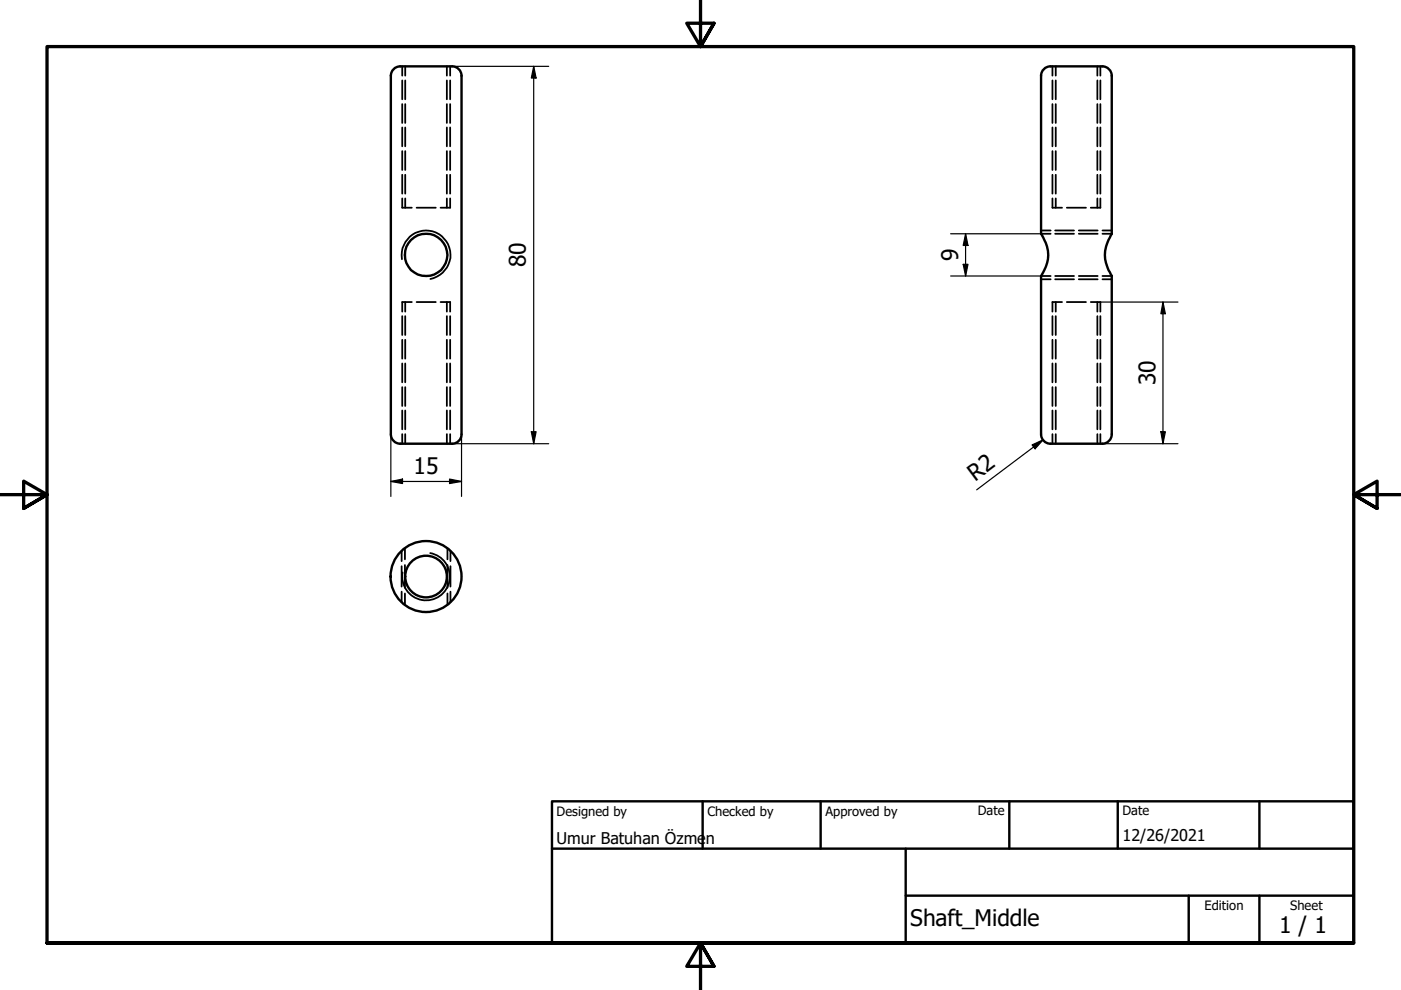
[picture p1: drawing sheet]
<svg xmlns="http://www.w3.org/2000/svg" width="297mm" height="210mm" viewBox="0 0 297 210" stroke-linecap="round" stroke-linejoin="round" font-family="sans-serif">
<!-- layer: Hidden (ISO) -->
<g fill="none" stroke="#000" stroke-width=".38">
<path d="M85.3 14.1v1.9M85.3 17.1v4M85.9 14.1v1.9M85.9 17.1v4M94.7 14.1v1.9M94.7 17.1v4M95.4 14.1v1.9M95.4 17.1v4M223.1 14.1v1.9M223.1 17.1v4M223.8 14.1v1.9M223.8 17.1v4"/>
<path d="M232.7 14.1v1.9M232.7 17.1v4M233.3 14.1v1.9M233.3 17.1v4M85.3 22.1v4M85.3 27v4M85.3 32v4M85.3 37.1v4M85.9 22.1v4M85.9 27v4M85.9 32v4M85.9 37.1v4"/>
<path d="M94.7 22.1v4M94.7 27v4M94.7 32v4M94.7 37.1v4M95.4 22.1v4M95.4 27v4M95.4 32v4M95.4 37.1v4M223.1 22.1v4M223.1 27v4M223.1 32v4M223.1 37.1v4"/>
<path d="M223.8 22.1v4M223.8 27v4M223.8 32v4M223.8 37.1v4M232.7 22.1v4M232.7 27v4M232.7 32v4M232.7 37.1v4M233.3 22.1v4M233.3 27v4M233.3 32v4M233.3 37.1v4"/>
<path d="M85.3 42.1v1.9h2M85.9 42.1v1.9M88.3 44h4.1M94.7 42.1v1.9M95.4 42.1v1.9h-2M220.7 58.5h2.1M220.7 49.6h2.1M220.7 59.2h2.1M220.7 48.9h2.1M223.1 42.1v1.9h2.1M223.7 58.5h4M223.7 49.6h4"/>
<path d="M223.7 59.2h4M223.7 48.9h4M223.8 42.1v1.9M226.2 44h4.1M228.7 58.5h4M228.7 49.6h4M228.7 59.2h4M228.7 48.9h4M232.7 42.1v1.9M233.3 42.1v1.9h-2M233.7 58.5h2M233.7 49.6h2"/>
<path d="M233.7 59.2h2M233.7 48.9h2M85.3 67v4M85.3 72v4M85.3 77.1v4M85.9 64v2.1M85.9 67v4M85.9 72v4M85.9 77.1v4M87.3 64h-2v2.1M88.3 64h4.1M93.4 64h2v2.1"/>
<path d="M94.7 64v2.1M94.7 67v4M94.7 72v4M94.7 77.1v4M95.4 67v4M95.4 72v4M95.4 77.1v4M223.1 67v4M223.1 72v4M223.1 77.1v4M223.8 64v2.1M223.8 67v4"/>
<path d="M223.8 72v4M223.8 77.1v4M225.2 64h-2.1v2.1M226.2 64h4.1M231.3 64h2v2.1M232.7 64v2.1M232.7 67v4M232.7 72v4M232.7 77.1v4M233.3 67v4M233.3 72v4M233.3 77.1v4"/>
<path d="M85.3 82.1v4M85.3 87v4M85.3 92v2.1M85.9 82.1v4M85.9 87v4M85.9 92v2.1M94.7 82.1v4M94.7 87v4M94.7 92v2.1M95.4 82.1v4M95.4 87v4M95.4 92v2.1"/>
<path d="M223.1 82.1v4M223.1 87v4M223.1 92v2.1M223.8 82.1v4M223.8 87v4M223.8 92v2.1M232.7 82.1v4M232.7 87v4M232.7 92v2.1M233.3 82.1v4M233.3 87v4M233.3 92v2.1"/>
<path d="M85.2 116.8v2.2M85.9 116.2v2.4M85.9 119.8v4.8M94.9 116.2v2.4M94.9 119.8v4.8M95.5 116.8v2.2M85.2 120.1v4.3M85.2 125.4v2.3M85.9 125.8v2.4M94.9 125.8v2.4M95.5 120.1v4.3M95.5 125.4v2.3"/>
</g>
<!-- layer: Visible (ISO) -->
<g fill="none" stroke="#000" stroke-width=".51">
<path d="M83.5 14.7l.4-.4 .9-.2h11.1a2 2 0 0 1 2 2v76a2 2 0 0 1-2.1 2h-10.9a2 2 0 0 1-2-2.1v-75.9v-.6zM222.7 14.1a2 2 0 0 0-2 2v33.5a7.4 7.4 0 0 1 .1 8.9l-.1 33.5a2 2 0 0 0 2 2.1M222.8 14.1h10.9M233.7 14.1a2 2 0 0 1 2 2v33.5a7.6 7.6 0 0 0 0 8.9v33.5a2 2 0 0 1-2 2.1M222.8 94.1h10.9"/>
<circle cx="90.3" cy="54" r="4.5"/>
<circle cx="90.3" cy="122.2" r="4.4"/>
<circle cx="90.3" cy="122.2" r="7.5"/>
</g>
<!-- layer: Visible Narrow (ISO) -->
<path d="M85.2 55a5.2 5.2 0 0 1 4.2-6.1 5.2 5.2 0 0 1 6 4.2 5.2 5.2 0 0 1-4.2 6.1M91.2 117.3a5 5 0 0 1 4.1 5.8 5 5 0 0 1-5.8 4.1 5 5 0 0 1-4.1-5.8" fill="none" stroke="#000" stroke-width=".38"/>
<!-- layer: Border (ISO) -->
<path d="M148.5 -.1v10l-2.9-5h5.8l-2.9 5 2.9-5M0 104.9h10l-5-2.9v5.8l5-2.9-5 2.9M297 104.9h-10l5-2.9v5.8l-5-2.9 5 2.9M10 199.9v-190h277v190h-277h277M151.4 204.9l-2.9-5 2.9 5h-5.8l2.9-5v10" fill="none" stroke="#000" stroke-width=".7"/>
<!-- layer: Title (ISO) -->
<path d="M117 169.9h170v30h-170zM117 179.9h170M149 169.9v10M174 169.9v10M192 179.9v20M214 169.9v10M237 169.9v10M267 169.9v10M192 189.9h95M252 189.9v10M267 189.9v10" fill="none" stroke="#000" stroke-width=".51"/>
<!-- layer: Dimension (ISO) -->
<g fill="none" stroke="#000" stroke-width=".25">
<path d="M95.8 14.1h20.5M113.2 14.1l.5 2.4h-1.1zM113.2 14.1v80M201.5 49.6h19.2M201.5 58.5h19.2M204.2 56h1l-.5 2.5zM204.7 49.6l.5 2.4h-1zM204.7 49.6v8.9M233.3 64h16.4M246.6 64l.5 2.5h-1zM246.6 64v30.1M82.9 92v13.3"/>
<path d="M95.8 94.1h20.5M97.9 92v13.3M112.6 91.5h1.1l-.5 2.6zM218.8 94.3l2.4-1-1.7 1.9zM221.2 93.3l-14.1 10.6M233.7 94.1h16M246.1 91.5h1l-.5 2.6zM82.9 102.1l2.4-.5v.9zM82.9 102.1h15M95.3 101.6l2.6 .5-2.6 .4z"/>
</g>
<g fill="#000">
<path d="M113.2 14.1l.5 2.4h-1.1z" fill-rule="evenodd"/>
<path d="M204.2 56h1l-.5 2.5z" fill-rule="evenodd"/>
<path d="M204.7 49.6l.5 2.4h-1z" fill-rule="evenodd"/>
<path d="M246.6 64l.5 2.5h-1z" fill-rule="evenodd"/>
<path d="M112.6 91.5h1.1l-.5 2.6z" fill-rule="evenodd"/>
<path d="M218.8 94.3l2.4-1-1.7 1.9z" fill-rule="evenodd"/>
<path d="M246.1 91.5h1l-.5 2.6z" fill-rule="evenodd"/>
<path d="M82.9 102.1l2.4-.5v.9z" fill-rule="evenodd"/>
<path d="M95.3 101.6l2.6 .5-2.6 .4z" fill-rule="evenodd"/>
</g>
<g font-size="4.8">
<text x="111.5" y="56.7" transform="rotate(-90 111.5 56.7)">80</text>
<text x="203.1" y="55.3" transform="rotate(-90 203.1 55.3)">9</text>
<text x="245" y="81.7" transform="rotate(-90 245 81.7)">30</text>
<text x="87.7" y="100.4">15</text>
<text x="206.8" y="102.1" transform="rotate(-37 206.8 102.1)">R2</text>
<text x="193" y="196.4">Shaft_Middle</text>
<text x="271.2" y="197.8">1 / 1</text>
</g>
<g font-size="3.4">
<text x="118" y="178.9">Umur Batuhan Özme</text>
<text x="149.7" y="178.9">n</text>
<text x="238" y="178.3">12/26/2021</text>
</g>
<g font-size="2.7">
<text x="118" y="173">Designed by</text>
<text x="150" y="173">Checked by</text>
<text x="175" y="173">Approved by</text>
<text x="207.3" y="172.9">Date</text>
<text x="238" y="172.9">Date</text>
<text x="255.4" y="193">Edition</text>
<text x="273.6" y="193">Sheet</text>
</g>
</svg>
